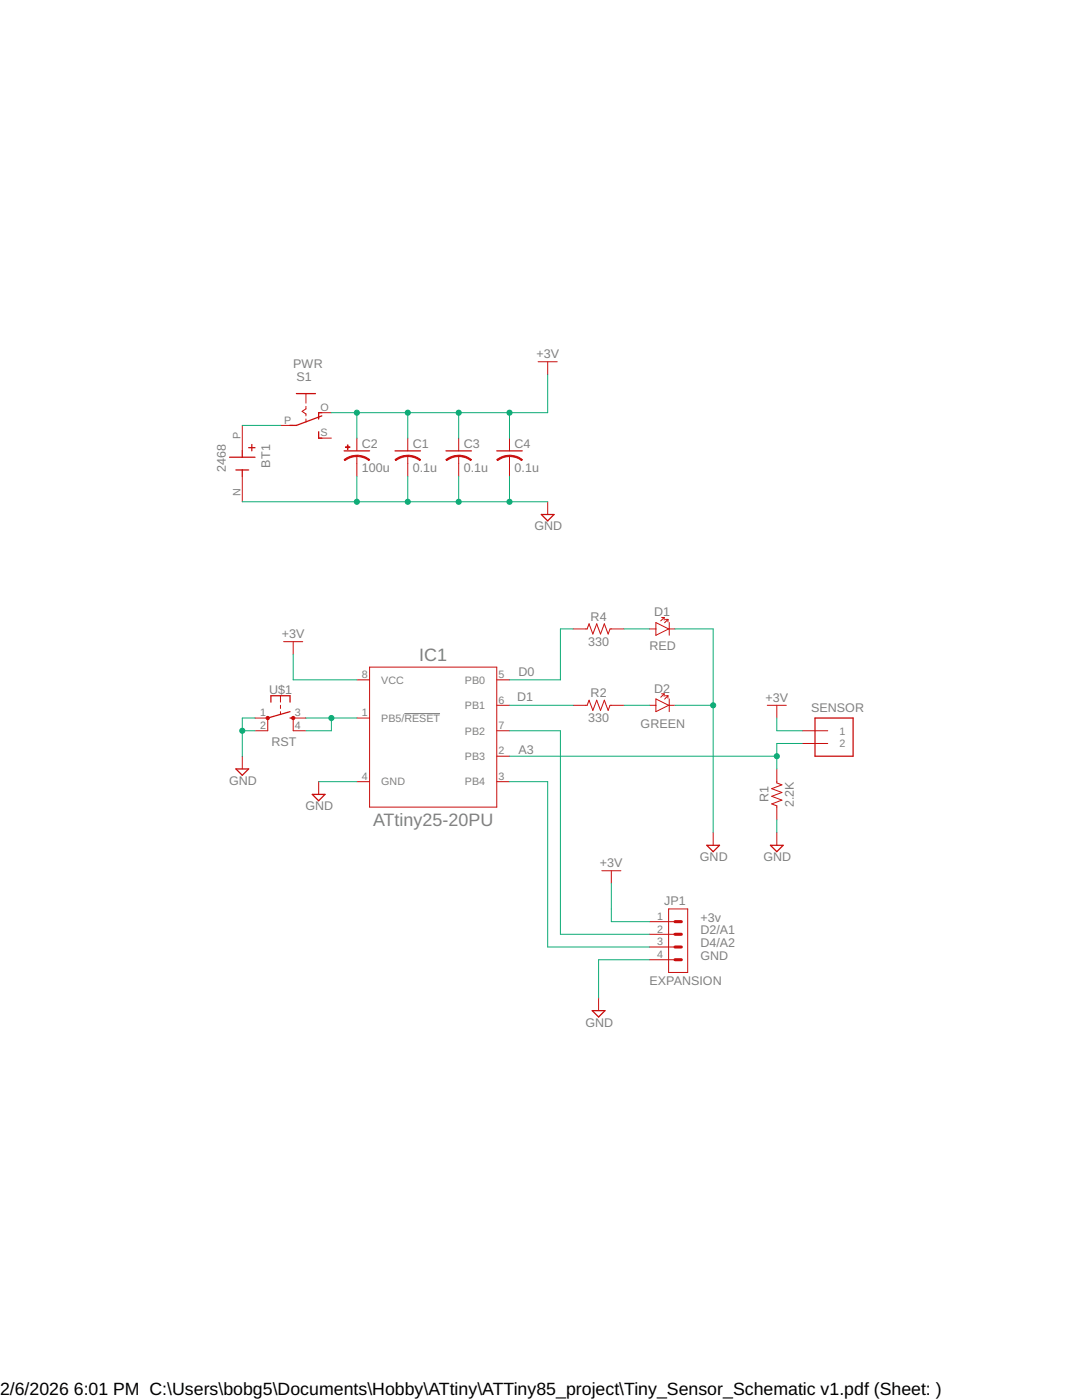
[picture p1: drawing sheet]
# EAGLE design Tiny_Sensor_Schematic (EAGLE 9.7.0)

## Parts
BT1  2468  [BAT_2468]
C1  0.1u  C-US025-030X050  [C025-030X050]
C2  100u  CPOL-USE2-5  [E2-5]
C3  0.1u  C-US025-030X050  [C025-030X050]
C4  0.1u  C-US025-030X050  [C025-030X050]
D1  LED_RADIALRED  [LEDRD254W60D565H860B_R]
D2  LED_RADIALYELLOW  [LEDRD254W60D565H860B_Y]
IC1  ATtiny25-20PU  ATTINY25-20PU-8P_PDIP  [DIP787W55P254L958H533Q8B-8P3]
J1  1X2-3.5MM  [1X2-3.5MM]
JP1  PINHD-1X4  [1X04]
R1  2.2K  R-US_AXIAL-11.7MM-PITCH  [RESAD1176W63L850D250B]
R2  330  R-US_AXIAL-11.7MM-PITCH  [RESAD1176W63L850D250B]
R4  330  R-US_AXIAL-11.7MM-PITCH  [RESAD1176W63L850D250B]
S1  EG1218S  [EG1218]
U$1  SWITCH_MOMENTARY  [SWITCH-MOMENTARY-PTH-6.5MM]

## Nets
+3V: C1.1 C2.+ C3.1 C4.1 IC1.8(VCC) J1.1 JP1.1 S1.O
A3: IC1.2(PB3) J1.2 R1.2
D0: IC1.5(PB0) R4.1
D1: IC1.6(PB1) R2.1
GND: BT1.N(NEG) C1.2 C2.- C3.2 C4.2 D1.C D2.C IC1.4(GND) JP1.4 R1.1 U$1.1 U$1.2
N$1: BT1.P(POS) S1.P
N$2: IC1.1(PB5/!RESET!) U$1.3 U$1.4
N$3: D1.A R4.2
N$4: IC1.7(PB2) JP1.2
N$5: D2.A R2.2
N$6: IC1.3(PB4) JP1.3
Unconnected: S1.S

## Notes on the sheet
- PWR
- RED
- SENSOR
- GREEN
- RST
- +3v
- D2/A1
- D4/A2
- GND
- EXPANSION
